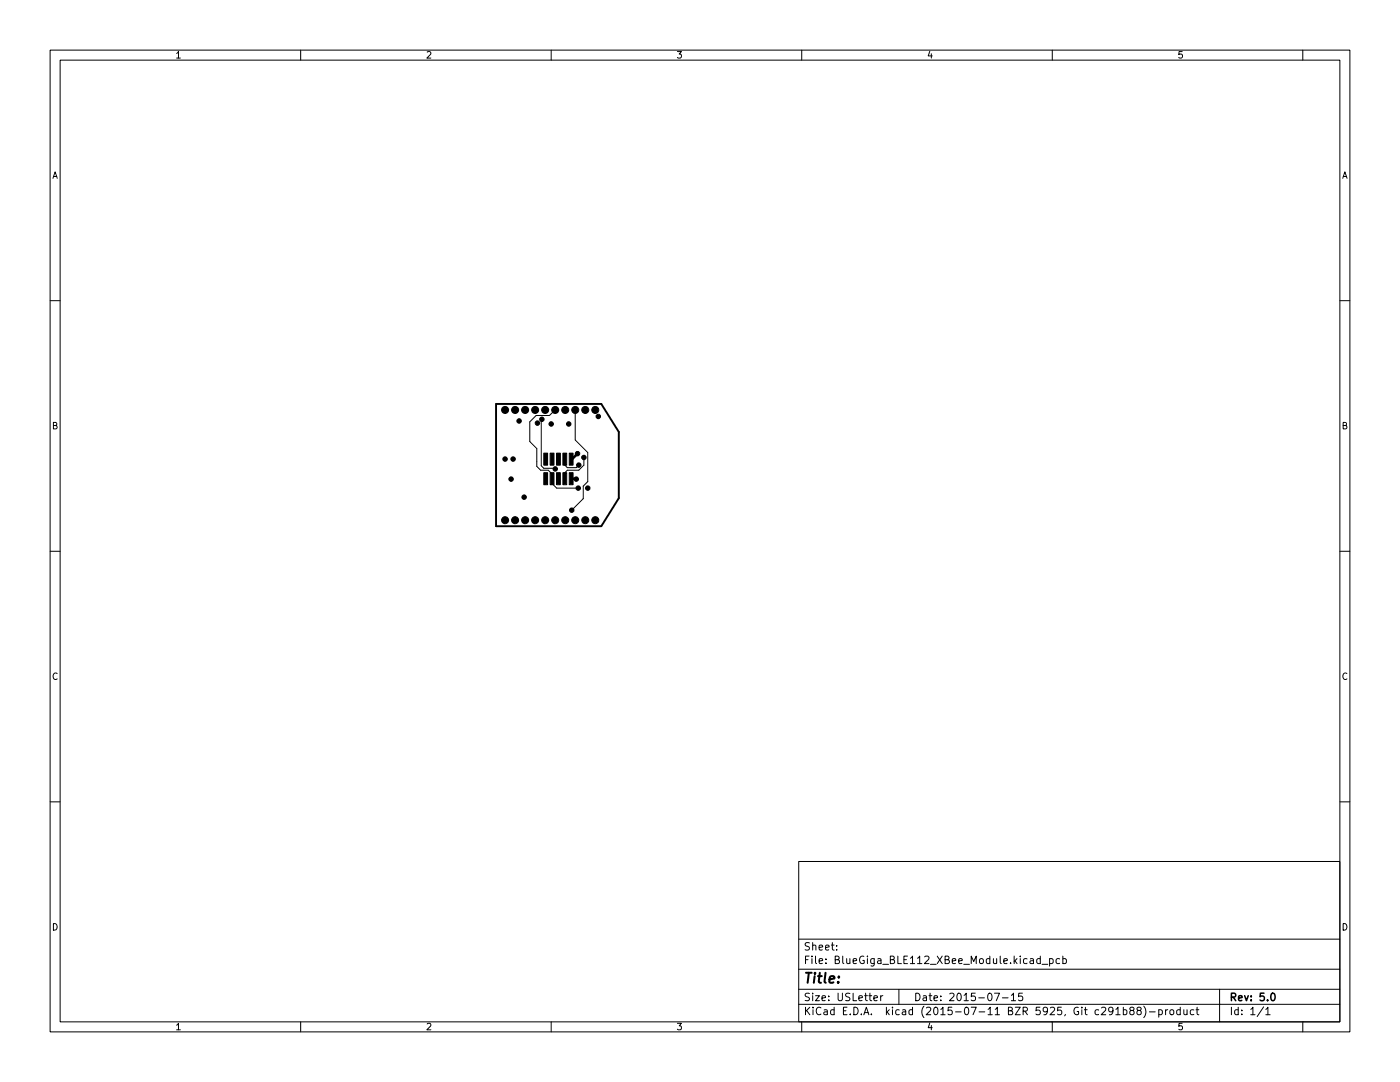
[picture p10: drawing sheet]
<svg xmlns="http://www.w3.org/2000/svg" width="279mm" height="216mm" viewBox="0 0 279 216" stroke-linecap="round" stroke-linejoin="round" font-family="sans-serif">
<g fill="none" stroke="#000" stroke-width=".2">
<path d="M10 10h259.4v195.9h-259.4zM12 12h255.4v191.9h-255.4zM60 10v2M110 10v2M160 10v2M210 10v2M260 10v2M10 60h2M267.4 60h2M108.1 83.7l-.1 .1v9.1l.5 .5h2.2l.1 .2M110.2 96.5l.9 .9h4.3M110.8 81.8l-1.1 1.1h-2.7l-1.3 1.3v3.9l1.4 1.4v3.6l.8 .7h1.5l.8 .8v2"/>
<path d="M112.7 91.6v1.2l.5 .5h1.8l.5-.5M114.8 81.8v6l2.5 2.5v5.8l-.9 .9v2.5l-2.3 2.3M116.5 91.3v1.5l-1 1h-2.3l-.5 .5v1.2M10 110h2M267.4 110h2M10 160h2M267.4 160h2M159.4 171.9h108v32h-108zM159.4 197.4h108M159.4 193.4h108M159.4 187.4h108M167 189.4v.2"/>
<path d="M167 188.7v.1M174.4 199.2l.7-.2-.1-.3h-.4l-.2 .2 .1 .7h.5M175.8 198.7v1M176.2 198.7l-.4 .3M179.4 197.4v3M198.5 198.2h1l-.7 1.5M200 199.1h1.2M201.8 198.6l.5-.4v1.5M201.8 199.7h.9M204 198.2h-.7v.7l.2-.2 .5 .1 .1 .2-.1 .5-.2 .2-.5-.2M207.6 191.4l-.4-.1-.3 .3 .1 .6h.6M207.6 190.8v1.5"/>
<path d="M208 192.4h1.1M209.5 191.4l.4-.1 .3 .3-.2 .6h-.5M209.5 191.3v1.5M211.5 191.4l-.5-.1-.2 .3 .1 .6h.6M212.1 191.4l.4-.1 .3 .3-.1 .6h-.6M212.1 190.8v1.5M243.4 197.4v6.5M60 203.9v2M110 203.9v2M159.4 200.4h108M160 203.9v2M210 203.9v2"/>
<path d="M222.7 201.4l.4-.4v1.5M222.7 202.5h.8M224.2 201.5h.4l.3 .3-.1 .6h-.6M224.2 201v1.5M225.8 201.6l-.3-.3v-.2l.3-.1h.4l.1 .3v.2l-.7 .2-.1 .2v.4l.3 .2 .4-.1 .1-.2v-.4l-.3-.2M227.2 201.6l-.3-.3 .1-.2 .2-.1h.4l.2 .3-.1 .2-.7 .2-.1 .2 .1 .4 .2 .2h.3l.3-.3v-.3l-.3-.3M228.3 200.8a1.72 1.72 0 0 1 0 2.2M229.4 201.9h1.1M231.3 201.5h.4l.3 .3-.2 .6h-.5M231.3 201.5v1.5M232.6 201.5v1M233 201.5l-.4 .3"/>
<path d="M233.6 201.5h.4l.3 .3v.4l-.3 .3-.4-.1-.1-.2zM235.5 201.5h-.4l-.3 .3 .2 .6h.5M235.5 201v1.5M236.3 201.5v.9l.4 .1 .2-.2M236.9 201.5v1M238.3 201.5h-.5l-.3 .3 .2 .6h.6M238.7 201.5h.6M238.9 201v1.3l.4 .2M252.2 200.9l-1.3 1.9M252.6 201.4l.4-.4v1.5M252.6 202.5h.9M260 203.9v2"/>
</g>
<path d="M253.8 198.2h.2a.8 .8 0 0 1 .5 .7 .8 .8 0 0 1-.5 .8 1 1 0 0 1-.2-1.5z" fill="none" stroke="#000" stroke-width=".3"/>
<path d="M99 80.6h21l3.5 5.6v13.2l-3.5 5.6h-21z" fill="none" stroke="#000" stroke-width=".38"/>
<g fill="#000" stroke="#000" stroke-width=".2">
<path d="M108.5 94.3h.8v2.4h-.8zM108.5 90.4h.8v2.4h-.8zM109.8 94.3h.8v2.4h-.8zM109.8 90.4h.8v2.4h-.8zM111.1 94.3h.7v2.4h-.7zM111.1 90.4h.7v2.4h-.7zM112.3 94.3h.8v2.4h-.8zM112.3 90.4h.8v2.4h-.8zM113.6 94.3h.8v2.4h-.8zM113.6 90.4h.8v2.4h-.8z"/>
<circle cx="100.8" cy="81.8" r=".7"/>
<circle cx="100.8" cy="91.6" r=".44"/>
<circle cx="102" cy="95.6" r=".44"/>
<circle cx="102.4" cy="91.6" r=".44"/>
<circle cx="102.8" cy="81.8" r=".7"/>
<circle cx="103.6" cy="84" r=".44"/>
<circle cx="104.6" cy="99.2" r=".44"/>
<circle cx="104.8" cy="81.8" r=".7"/>
<circle cx="106.8" cy="81.8" r=".7"/>
<circle cx="107.3" cy="84.4" r=".44"/>
<circle cx="108.1" cy="83.7" r=".44"/>
<circle cx="108.8" cy="81.8" r=".7"/>
<circle cx="110" cy="84.6" r=".44"/>
<circle cx="110.8" cy="81.8" r=".7"/>
<circle cx="110.8" cy="93.6" r=".44"/>
<circle cx="112.8" cy="81.8" r=".7"/>
<circle cx="113.5" cy="84.6" r=".44"/>
<circle cx="114.8" cy="81.8" r=".7"/>
<circle cx="115" cy="95.6" r=".44"/>
<circle cx="115.3" cy="90.5" r=".44"/>
<circle cx="115.4" cy="97.4" r=".44"/>
<circle cx="115.5" cy="92.8" r=".44"/>
<circle cx="116.5" cy="91.3" r=".44"/>
<circle cx="116.8" cy="81.8" r=".7"/>
<circle cx="117.3" cy="97.4" r=".44"/>
<circle cx="118.8" cy="81.8" r=".7"/>
<circle cx="119.4" cy="83.1" r=".44"/>
<circle cx="100.8" cy="103.8" r=".7"/>
<circle cx="102.8" cy="103.8" r=".7"/>
<circle cx="104.8" cy="103.8" r=".7"/>
<circle cx="106.8" cy="103.8" r=".7"/>
<circle cx="108.8" cy="103.8" r=".7"/>
<circle cx="110.8" cy="103.8" r=".7"/>
<circle cx="112.8" cy="103.8" r=".7"/>
<circle cx="114.1" cy="101.8" r=".44"/>
<circle cx="114.8" cy="103.8" r=".7"/>
<circle cx="116.8" cy="103.8" r=".7"/>
<circle cx="118.8" cy="103.8" r=".7"/>
</g>
<path d="M108.9 95.5v.9M114 95.5l1 .1M115.3 90.5l-1.1 1.1h-.2" fill="none" stroke="#000" stroke-width=".51"/>
<text font-size="2.8" x="160.4" y="196.2">Title:</text>
<g font-size="2.1">
<text x="160.4" y="189.7">Sheet:</text>
<text x="160.4" y="192.4">File: BlueGiga_BLE112_XBee_Module.kicad_pcb</text>
<text x="160.4" y="202.5">KiCad E.D.A. kicad (2015-07-11 BZR 5925, Git c291b88)-product</text>
<text x="160.4" y="199.7">Size: USLetter</text>
<text x="182.4" y="199.7">Date: 2015-07-15</text>
<text x="245.4" y="199.7">Rev: 5.0</text>
<text x="245.4" y="202.5">Id: 1/1</text>
</g>
<g font-size="1.8">
<text x="35" y="11.6">1</text>
<text x="85" y="11.6">2</text>
<text x="135" y="11.6">3</text>
<text x="185" y="11.6">4</text>
<text x="235" y="11.6">5</text>
<text x="10.3" y="35.6">A</text>
<text x="267.7" y="35.6">A</text>
<text x="10.3" y="85.7">B</text>
<text x="267.7" y="85.7">B</text>
<text x="10.3" y="135.6">C</text>
<text x="267.7" y="135.6">C</text>
<text x="10.3" y="185.7">D</text>
<text x="267.7" y="185.7">D</text>
<text x="35" y="205.6">1</text>
<text x="85" y="205.6">2</text>
<text x="135" y="205.6">3</text>
<text x="185" y="205.6">4</text>
<text x="235" y="205.6">5</text>
</g>
</svg>
